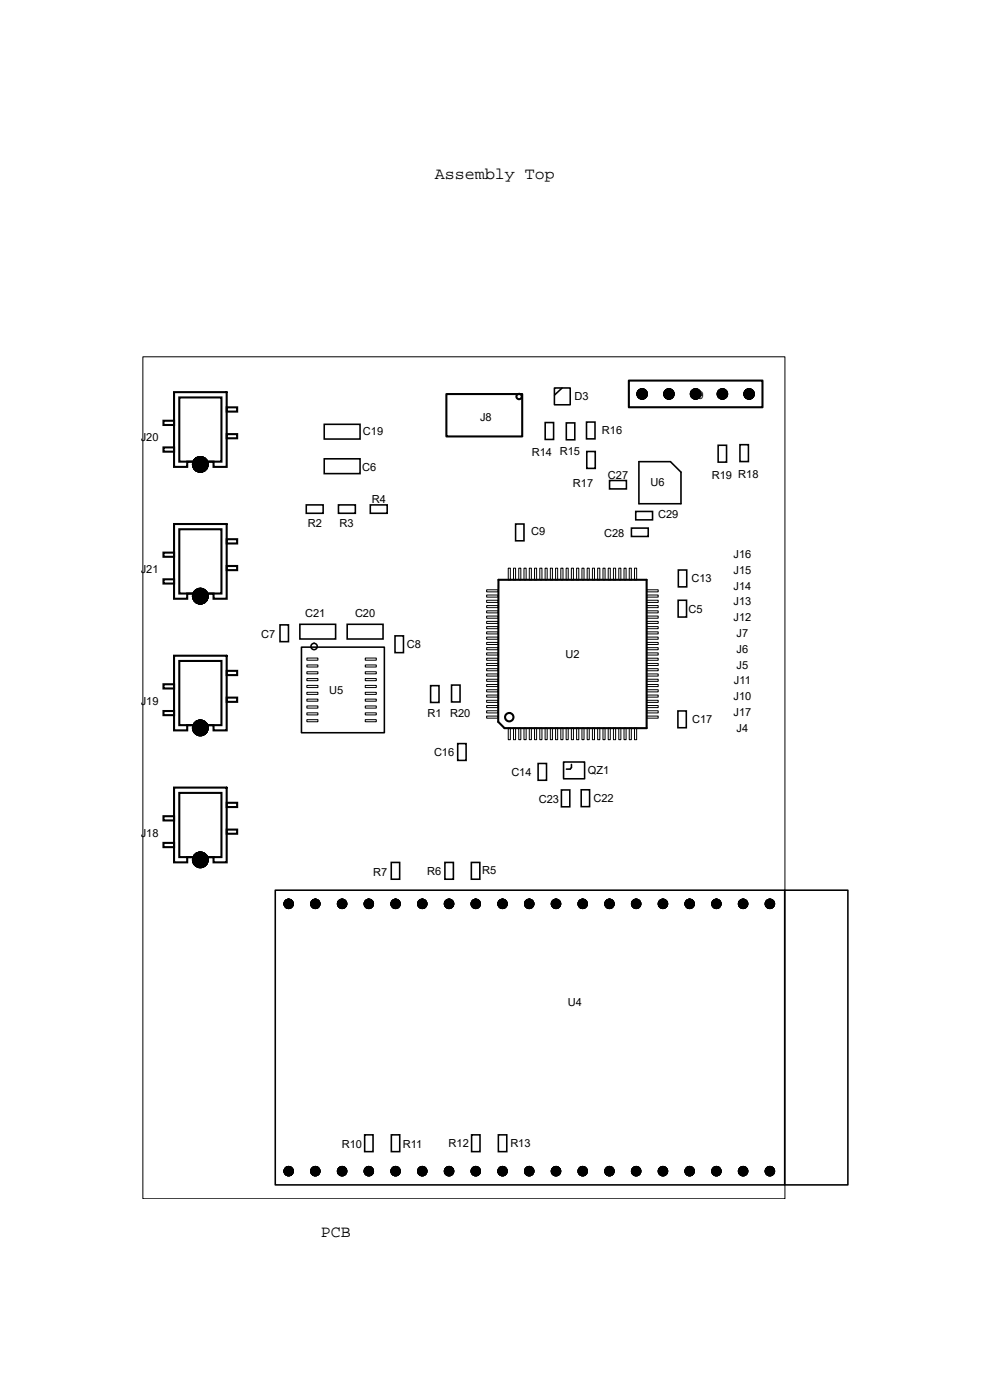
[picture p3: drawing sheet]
<svg xmlns="http://www.w3.org/2000/svg" width="210mm" height="297mm" viewBox="0 0 210 297" stroke-linecap="round" stroke-linejoin="round" font-family="sans-serif">
<!-- layer: 3 -->
<g fill="none" stroke="#000" stroke-width=".34">
<path d="M68.8 97.3h7.6v3.2h-7.6zM68.8 90h7.6v3.1h-7.6zM115.6 89.6h1.8v3.6h-1.8zM117.6 82.3h3.3v3.6h-3.3zM119.2 82.3l-1.6 1.5M120.1 89.7h1.8v3.6h-1.8zM124.4 89.5h1.8v3.6h-1.8zM124.5 95.8h1.8v3.6h-1.8zM135.5 97.9h6.7l2.2 2.3v6.7h-8.9zM152.3 94.5h1.8v3.5h-1.8zM157 94.3h1.8v3.6h-1.8zM65 107.1h3.5v1.8h-3.5z"/>
<path d="M71.8 107.1h3.6v1.8h-3.6zM78.5 107.1h3.6v1.8h-3.6zM109.4 111.2h1.7v3.5h-1.7zM129.3 101.9h3.6v1.8h-3.6zM133.9 112h3.6v1.8h-3.6zM134.8 108.5h3.6v1.8h-3.6zM59.4 132.6h1.8v3.5h-1.8zM63.6 132.4h7.6v3.2h-7.6zM63.9 137.3h17.6v18.1h-17.6zM73.6 132.4h7.6v3.2h-7.6zM83.8 134.9h1.8v3.5h-1.8zM143.8 127.3h1.8v3.6h-1.8z"/>
<path d="M143.9 120.9h1.8v3.6h-1.8zM91.3 145.5h1.8v3.5h-1.8zM95.8 145.3h1.8v3.6h-1.8zM97.1 157.7h1.8v3.6h-1.8zM143.8 150.8h1.8v3.6h-1.8zM114.1 162h1.8v3.5h-1.8zM119.1 167.6h1.8v3.6h-1.8zM119.5 161.6h4.5v3.6h-4.5zM121.2 162.2v.6l-.3 .4h-.8M123.3 167.5h1.8v3.6h-1.8zM58.4 188.8h121.4v62.6h-121.4zM83 183h1.8v3.5h-1.8z"/>
<path d="M94.4 183h1.8v3.5h-1.8zM100 183h1.8v3.5h-1.8zM166.4 188.8v62.6M77.3 240.7h1.8v3.6h-1.8zM83 240.7h1.8v3.6h-1.8zM100 240.7h1.8v3.6h-1.8zM105.7 240.7h1.8v3.6h-1.8z"/>
<circle cx="66.6" cy="137.1" r=".67"/>
</g>
<g fill="none" stroke="#000" stroke-width=".44">
<path d="M34.7 89.3h2.2v.9h-2.2zM34.7 94.9h2.2v.9h-2.2zM36.9 83.2h11.2v15.8h-2.8v-1.1h-5.6v1.1h-2.8zM38 84.3h9v13.6h-9zM48.1 92.1h2.2v.9h-2.2zM48.1 86.4h2.2v.9h-2.2zM94.7 83.6h16.1v9h-16.1zM133.4 80.7h28.3v5.7h-28.3zM34.7 117.2h2.2v.9h-2.2zM36.9 111.2h11.2v15.8h-2.8v-1.1h-5.6v1.1h-2.8zM38 112.3h9v13.6h-9zM48.1 114.4h2.2v.9h-2.2z"/>
<path d="M34.7 122.9h2.2v.9h-2.2zM36.9 139.1h11.2v15.8h-2.8v-1.1h-5.6v1.1h-2.8zM48.1 120.1h2.2v.8h-2.2zM105.7 123h31.5v31.5h-30.2l-1.3-1.4zM34.7 145.2h2.2v.8h-2.2zM34.7 150.8h2.2v.9h-2.2zM38 140.2h9v13.6h-9zM48.1 148h2.2v.9h-2.2zM48.1 142.3h2.2v.9h-2.2zM34.7 173.1h2.2v.9h-2.2zM34.7 178.8h2.2v.9h-2.2zM36.9 167.1h11.2v15.8h-2.8v-1.1h-5.6v1.1h-2.8z"/>
<path d="M38 168.2h9v13.6h-9zM48.1 176h2.2v.9h-2.2zM48.1 170.3h2.2v.9h-2.2z"/>
<circle cx="110.1" cy="84.1" r=".56"/>
<circle cx="108" cy="152.1" r=".89"/>
</g>
<g fill="none" stroke="#000" stroke-width=".21">
<path d="M30.3 75.7h136.2v178.6h-136.2zM65.1 139.6h2.3v.5h-2.3zM77.5 139.6h2.3v.5h-2.3zM103.2 138.5h2.5v.5h-2.5zM103.2 137.4h2.5v.4h-2.5zM103.2 136.3h2.5v.4h-2.5zM103.2 135.1h2.5v.5h-2.5zM103.2 131.8h2.5v.5h-2.5zM103.2 130.7h2.5v.4h-2.5zM103.2 134h2.5v.5h-2.5zM103.2 132.9h2.5v.5h-2.5zM103.2 129.6h2.5v.4h-2.5z"/>
<path d="M103.2 128.5h2.5v.4h-2.5zM103.2 127.3h2.5v.5h-2.5zM103.2 126.2h2.5v.5h-2.5zM103.2 125.1h2.5v.5h-2.5zM103.2 139.6h2.5v.5h-2.5zM107.8 120.5h.4v2.5h-.4zM108.9 120.5h.5v2.5h-.5zM110 120.5h.5v2.5h-.5zM111.1 120.5h.5v2.5h-.5zM112.3 120.5h.4v2.5h-.4zM113.4 120.5h.4v2.5h-.4zM114.5 120.5h.5v2.5h-.5z"/>
<path d="M115.6 120.5h.5v2.5h-.5zM116.7 120.5h.5v2.5h-.5zM117.8 120.5h.5v2.5h-.5zM119 120.5h.4v2.5h-.4zM120.1 120.5h.4v2.5h-.4zM121.2 120.5h.4v2.5h-.4zM122.3 120.5h.5v2.5h-.5zM123.4 120.5h.5v2.5h-.5zM124.5 120.5h.5v2.5h-.5zM125.7 120.5h.4v2.5h-.4zM126.8 120.5h.4v2.5h-.4zM127.9 120.5h.4v2.5h-.4z"/>
<path d="M129 120.5h.5v2.5h-.5zM130.1 120.5h.5v2.5h-.5zM131.3 120.5h.4v2.5h-.4zM132.4 120.5h.4v2.5h-.4zM133.5 120.5h.4v2.5h-.4zM134.6 120.5h.4v2.5h-.4zM137.2 138.5h2.4v.5h-2.4zM137.2 137.4h2.4v.4h-2.4zM137.2 135.1h2.4v.5h-2.4zM137.2 136.3h2.4v.4h-2.4zM137.2 130.7h2.4v.4h-2.4zM137.2 131.8h2.4v.5h-2.4z"/>
<path d="M137.2 132.9h2.4v.5h-2.4zM137.2 134h2.4v.5h-2.4zM137.2 129.6h2.4v.4h-2.4zM137.2 125.1h2.4v.5h-2.4zM137.2 126.2h2.4v.5h-2.4zM137.2 127.3h2.4v.5h-2.4zM137.2 128.5h2.4v.4h-2.4zM137.2 139.6h2.4v.5h-2.4zM65.1 152.7h2.3v.4h-2.3zM65.1 151.2h2.3v.5h-2.3zM65.1 145.4h2.3v.5h-2.3zM65.1 146.9h2.3v.4h-2.3z"/>
<path d="M65.1 148.3h2.3v.4h-2.3zM65.1 149.8h2.3v.4h-2.3zM65.1 142.5h2.3v.4h-2.3zM65.1 144h2.3v.4h-2.3zM65.1 141.1h2.3v.4h-2.3zM77.5 152.7h2.3v.4h-2.3zM77.5 151.2h2.3v.5h-2.3zM77.5 145.4h2.3v.5h-2.3zM77.5 146.9h2.3v.4h-2.3zM77.5 148.3h2.3v.4h-2.3zM77.5 149.8h2.3v.4h-2.3zM77.5 142.5h2.3v.4h-2.3z"/>
<path d="M77.5 144h2.3v.4h-2.3zM77.5 141.1h2.3v.4h-2.3zM103.2 151.9h2.5v.4h-2.5zM103.2 149.7h2.5v.4h-2.5zM103.2 150.8h2.5v.4h-2.5zM103.2 145.2h2.5v.4h-2.5zM103.2 146.3h2.5v.5h-2.5zM103.2 147.4h2.5v.5h-2.5zM103.2 148.6h2.5v.4h-2.5zM103.2 140.7h2.5v.5h-2.5zM103.2 141.9h2.5v.4h-2.5zM103.2 143h2.5v.4h-2.5z"/>
<path d="M103.2 144.1h2.5v.4h-2.5zM107.8 154.5h.4v2.4h-.4zM108.9 154.5h.5v2.4h-.5zM110 154.5h.5v2.4h-.5zM111.1 154.5h.5v2.4h-.5zM112.3 154.5h.4v2.4h-.4zM113.4 154.5h.4v2.4h-.4zM114.5 154.5h.5v2.4h-.5zM115.6 154.5h.5v2.4h-.5zM116.7 154.5h.5v2.4h-.5zM117.8 154.5h.5v2.4h-.5zM119 154.5h.4v2.4h-.4z"/>
<path d="M120.1 154.5h.4v2.4h-.4zM121.2 154.5h.4v2.4h-.4zM122.3 154.5h.5v2.4h-.5zM123.4 154.5h.5v2.4h-.5zM124.5 154.5h.5v2.4h-.5zM125.7 154.5h.4v2.4h-.4zM126.8 154.5h.4v2.4h-.4zM127.9 154.5h.4v2.4h-.4zM129 154.5h.5v2.4h-.5zM130.1 154.5h.5v2.4h-.5zM131.3 154.5h.4v2.4h-.4zM132.4 154.5h.4v2.4h-.4z"/>
<path d="M133.5 154.5h.4v2.4h-.4zM134.6 154.5h.4v2.4h-.4zM137.2 149.7h2.4v.4h-2.4zM137.2 150.8h2.4v.4h-2.4zM137.2 148.6h2.4v.4h-2.4zM137.2 147.4h2.4v.5h-2.4zM137.2 145.2h2.4v.4h-2.4zM137.2 146.3h2.4v.5h-2.4zM137.2 144.1h2.4v.4h-2.4zM137.2 143h2.4v.4h-2.4zM137.2 141.9h2.4v.4h-2.4zM137.2 140.7h2.4v.5h-2.4z"/>
<path d="M137.2 151.9h2.4v.4h-2.4z"/>
</g>
<g fill="#000" stroke="#000" stroke-width=".21">
<circle cx="42.5" cy="98.5" r="1.68"/>
<circle cx="136.2" cy="83.6" r="1.12"/>
<circle cx="141.9" cy="83.6" r="1.12"/>
<circle cx="147.5" cy="83.6" r="1.12"/>
<circle cx="153.2" cy="83.6" r="1.12"/>
<circle cx="158.9" cy="83.6" r="1.12"/>
<circle cx="42.5" cy="126.5" r="1.68"/>
<circle cx="42.5" cy="154.4" r="1.68"/>
<circle cx="42.5" cy="182.4" r="1.67"/>
<circle cx="61.2" cy="191.7" r="1.01"/>
<circle cx="66.9" cy="191.7" r="1.01"/>
<circle cx="72.6" cy="191.7" r="1.01"/>
<circle cx="78.2" cy="191.7" r="1.01"/>
<circle cx="83.9" cy="191.7" r="1.01"/>
<circle cx="89.6" cy="191.7" r="1.01"/>
<circle cx="95.3" cy="191.7" r="1.01"/>
<circle cx="100.9" cy="191.7" r="1.01"/>
<circle cx="106.6" cy="191.7" r="1.01"/>
<circle cx="112.3" cy="191.7" r="1.01"/>
<circle cx="117.9" cy="191.7" r="1.01"/>
<circle cx="123.6" cy="191.7" r="1.01"/>
<circle cx="129.3" cy="191.7" r="1.01"/>
<circle cx="134.9" cy="191.7" r="1.01"/>
<circle cx="140.6" cy="191.7" r="1.01"/>
<circle cx="146.3" cy="191.7" r="1.01"/>
<circle cx="152" cy="191.7" r="1.01"/>
<circle cx="157.6" cy="191.7" r="1.01"/>
<circle cx="163.3" cy="191.7" r="1.01"/>
<circle cx="61.2" cy="248.4" r="1.01"/>
<circle cx="66.9" cy="248.4" r="1.01"/>
<circle cx="72.6" cy="248.4" r="1.01"/>
<circle cx="78.2" cy="248.4" r="1.01"/>
<circle cx="83.9" cy="248.4" r="1.01"/>
<circle cx="89.6" cy="248.4" r="1.01"/>
<circle cx="95.3" cy="248.4" r="1.01"/>
<circle cx="100.9" cy="248.4" r="1.01"/>
<circle cx="106.6" cy="248.4" r="1.01"/>
<circle cx="112.3" cy="248.4" r="1.01"/>
<circle cx="117.9" cy="248.4" r="1.01"/>
<circle cx="123.6" cy="248.4" r="1.01"/>
<circle cx="129.3" cy="248.4" r="1.01"/>
<circle cx="134.9" cy="248.4" r="1.01"/>
<circle cx="140.6" cy="248.4" r="1.01"/>
<circle cx="146.3" cy="248.4" r="1.01"/>
<circle cx="152" cy="248.4" r="1.01"/>
<circle cx="157.6" cy="248.4" r="1.01"/>
<circle cx="163.3" cy="248.4" r="1.01"/>
</g>
<g font-size="3.5">
<text x="92.3" y="38">Assembly Top</text>
<text x="68.1" y="262.4">PCB</text>
</g>
<g font-size="2.3">
<text x="101.8" y="89.3">J8</text>
<text x="121.9" y="84.8">D3</text>
<text x="146.8" y="84.7">J9</text>
<text x="29.8" y="93.7">J20</text>
<text x="77" y="92.3">C19</text>
<text x="127.7" y="92.1">R16</text>
<text x="76.8" y="99.9">C6</text>
<text x="112.8" y="96.7">R14 R15</text>
<text x="128.9" y="101.5">C27</text>
<text x="151" y="101.5">R19 R18</text>
<text x="78.8" y="106.7">R4</text>
<text x="121.5" y="103.3">R17</text>
<text x="138" y="103.1">U6</text>
<text x="65.3" y="111.7">R2</text>
<text x="72" y="111.8">R3</text>
<text x="112.6" y="113.6">C9</text>
<text x="128.1" y="114">C28</text>
<text x="139.6" y="109.9">C29</text>
<text x="155.6" y="118.4">J16</text>
<text x="29.8" y="121.6">J21</text>
<text x="146.7" y="123.5">C13</text>
<text x="155.6" y="125.1">J14</text>
<text x="155.6" y="121.8">J15</text>
<text x="64.7" y="130.8">C21</text>
<text x="75.3" y="130.9">C20</text>
<text x="146" y="130">C5</text>
<text x="155.6" y="131.8">J12</text>
<text x="155.6" y="128.4">J13</text>
<text x="55.4" y="135.3">C7</text>
<text x="86.3" y="137.4">C8</text>
<text x="156.2" y="135.1">J7</text>
<text x="119.9" y="139.6">U2</text>
<text x="156.2" y="141.8">J5</text>
<text x="156.2" y="138.5">J6</text>
<text x="29.8" y="149.6">J19</text>
<text x="69.8" y="147.2">U5</text>
<text x="155.6" y="148.5">J10</text>
<text x="155.7" y="145.2">J11</text>
<text x="90.7" y="152.1">R1</text>
<text x="95.5" y="152">R20</text>
<text x="146.8" y="153.3">C17</text>
<text x="155.6" y="151.9">J17</text>
<text x="156.2" y="155.2">J4</text>
<text x="92.1" y="160.5">C16</text>
<text x="108.5" y="164.7">C14</text>
<text x="124.7" y="164.3">QZ1</text>
<text x="114.3" y="170.4">C23</text>
<text x="125.9" y="170.2">C22</text>
<text x="29.8" y="177.5">J18</text>
<text x="79.2" y="185.9">R7</text>
<text x="90.6" y="185.6">R6</text>
<text x="102.3" y="185.5">R5</text>
<text x="120.5" y="213.4">U4</text>
<text x="72.5" y="243.5">R10</text>
<text x="85.4" y="243.6">R11</text>
<text x="95.2" y="243.3">R12</text>
<text x="108.3" y="243.4">R13</text>
</g>
</svg>
